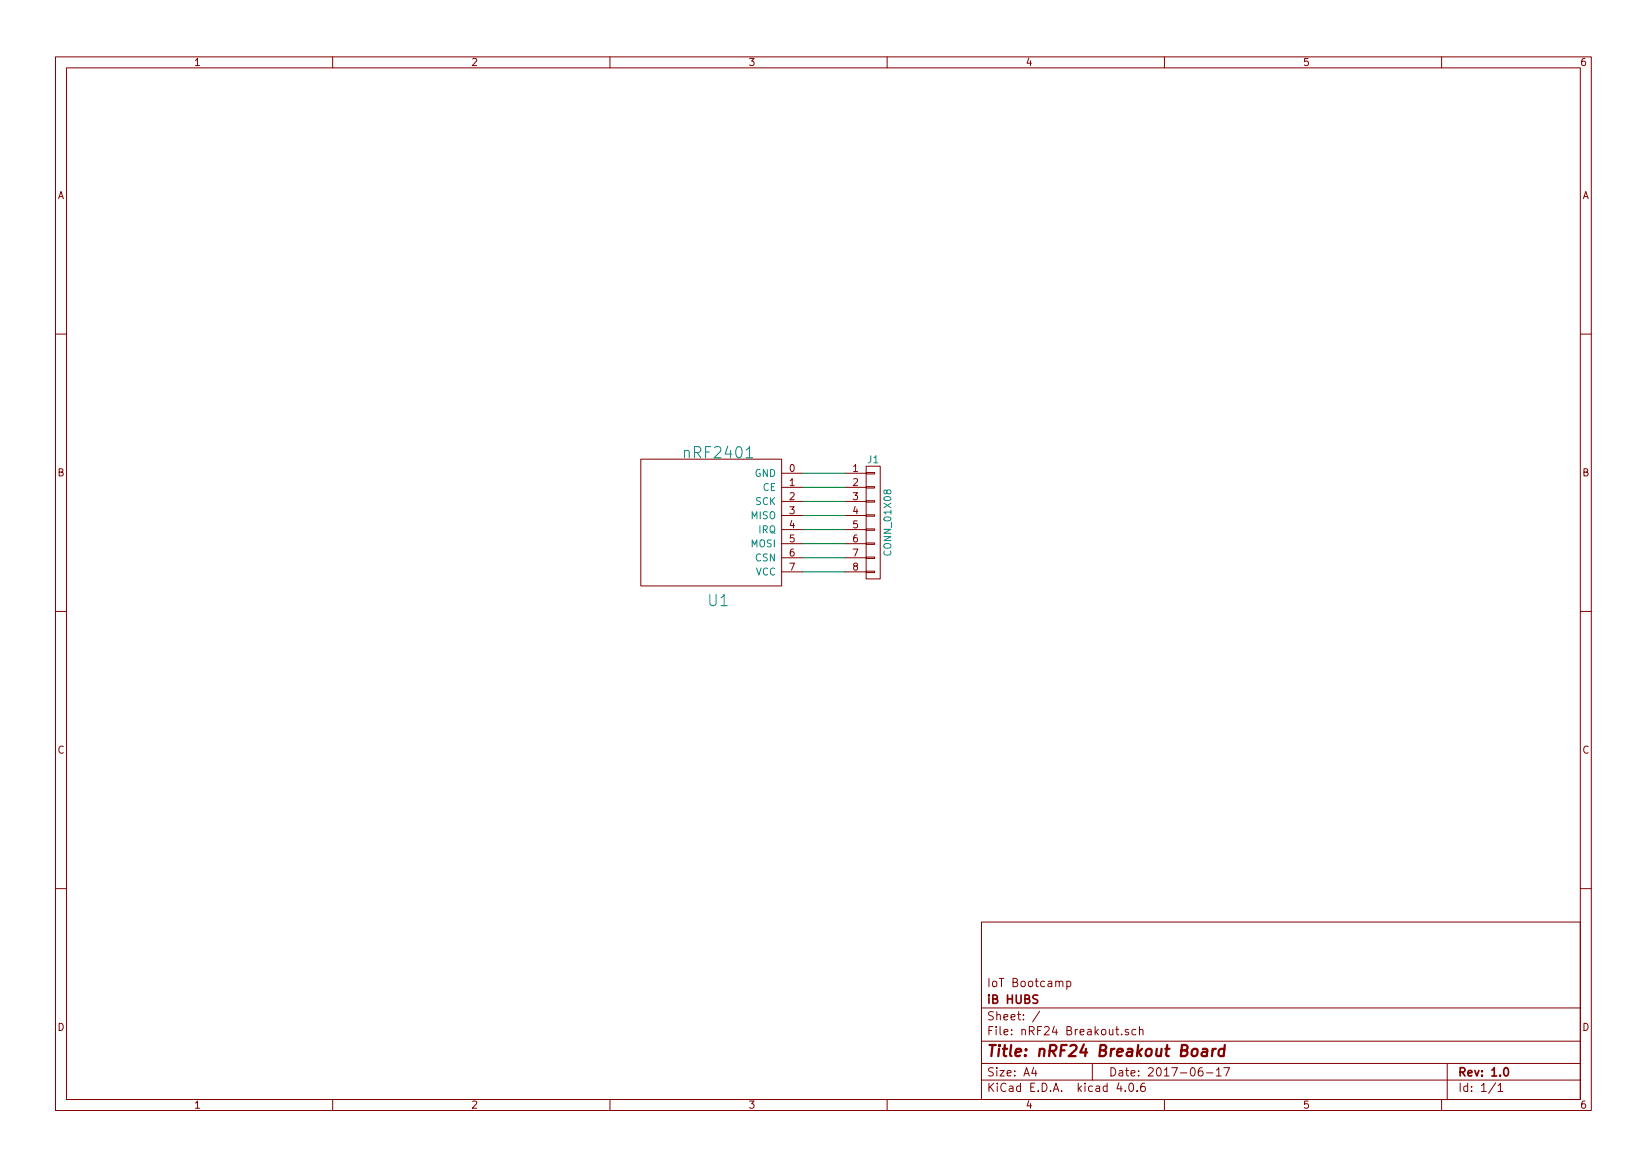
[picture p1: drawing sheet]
<svg xmlns="http://www.w3.org/2000/svg" width="297mm" height="210mm" viewBox="0 0 297 210" stroke-linecap="round" stroke-linejoin="round" font-family="sans-serif">
<g fill="none" stroke="#840000" stroke-width=".18">
<path d="M10 10.3h277v189.9h-277zM12 12.2h273v186.1h-273zM60 10.3v1.9M110 10.3v1.9M160 10.3v1.9M210 10.3v1.9M260 10.3v1.9M10 60.2h2M285 60.2h2M115.6 82.8h25.4v22.9h-25.4zM141 85.3h3.8M141 87.9h3.8"/>
<path d="M141 90.4h3.8M141 93h3.8M141 95.5h3.8M141 98h3.8M152.4 85.3h3.8M152.4 87.9h3.8M152.4 90.4h3.8M152.4 93h3.8M152.4 95.5h3.8M152.4 98h3.8M156.2 84.1h2.5v20.3h-2.5zM156.2 97.9h1.5v.3h-1.5z"/>
<path d="M156.2 95.4h1.5v.2h-1.5zM156.2 92.8h1.5v.3h-1.5zM156.2 90.3h1.5v.2h-1.5zM156.2 87.8h1.5v.2h-1.5zM156.2 85.2h1.5v.3h-1.5zM10 110.3h2M141 100.6h3.8M141 103.1h3.8M152.4 100.6h3.8M152.4 103.1h3.8M156.2 103h1.5v.2h-1.5zM156.2 100.5h1.5v.2h-1.5z"/>
<path d="M285 110.3h2M10 160.2h2M177 166.3h108v32h-108zM191 177.1a.36 .36 0 0 1 .4-.2 .36 .36 0 0 1 .3 .2v.8M192.4 177l.4-.1 .3 .3-.1 .6h-.6M192.4 176.9v1.5M285 160.2h2M60 198.3v1.9M110 198.3v1.9M160 198.3v1.9M177 194.8h108M177 191.8h108"/>
<path d="M177 187.8h108M177 181.8h108M186.4 192.5l-.3 1h.9M186.8 193v1M187.5 182.3l-1.3 2M197 191.8v3M201.8 195.2l-.4 1.1h1M202.3 186.5v.1M202.9 196.7v.1M203.5 185.7a.37 .37 0 0 0-.6 .1l.1 .2 .5 .2 .1 .1-.2 .3-.5-.1M203.8 195.4l.1-.1a.81 .81 0 0 1 .6 .6 .81 .81 0 0 1-.3 .8l-.1 .1a.8 .8 0 0 1-.6-.6 .8 .8 0 0 1 .3-.8zM204.9 185.7l-.5-.1-.3 .3 .1 .6 .2 .1 .5-.1"/>
<path d="M205.1 196.7v.1M205.5 185.7l.2-.1 .4 .1v.9M205.5 185.1v1.5M206.4 195.3a.59 .59 0 0 0-.7 .7l.1 .7 .2 .1 .5-.1 .1-.5-.2-.2-.4-.1-.3 .3M210 198.3v1.9M216.8 192.5a.59 .59 0 0 0-.7 .7l.1 .7 .2 .1 .5-.1 .1-.5-.2-.2-.4-.1-.3 .3M217.6 193.5h1.1M219.4 193l.4-.5v1.5M219.4 194h.8M220.7 192.5h1l-.6 1.5M260 198.3v1.9M261 191.8v6.5"/>
<path d="M269.7 195.2l-1.2 2M270.2 195.8l.4-.5v1.5M270.2 196.8h.8"/>
</g>
<path d="M271.3 192.7l.3-.2a.81 .81 0 0 1 .5 .6 .81 .81 0 0 1-.2 .8l-.2 .1a.79 .79 0 0 1-.4-1.3z" fill="none" stroke="#840000" stroke-width=".3"/>
<path d="M216.9 189.2h.8l-.1 1.2M217.7 189.6l-.7 .1a.4 .4 0 0 0-.3 .3 .4 .4 0 0 0 .2 .4l.7-.1M218.7 189.1l-.1 1.3M219.3 189.1a.54 .54 0 0 0-.6 .4M220.8 189.2a.7 .7 0 0 0-1 .3v.8l.3 .1 .6-.1M220.9 188.4l-.2 2" fill="none" stroke="#840000" stroke-width=".41"/>
<path d="M134.6 82.5h1.1" fill="none" stroke="#008484" stroke-width=".18"/>
<path d="M144.8 85.3h7.6M144.8 87.9h7.6M144.8 90.4h7.6M144.8 93h7.6M144.8 95.5h7.6M144.8 98h7.6M144.8 100.6h7.6M144.8 103.1h7.6" fill="none" stroke="#008400" stroke-width=".18"/>
<g font-size="2.8" fill="#008484">
<text x="123.7" y="82.6">nRF2401</text>
<text x="127.8" y="109.3">U1</text>
</g>
<text font-size="2.8" fill="#840000" x="178" y="190.5">Title: nRF24 Breakout Board</text>
<g font-size="2.1" fill="#840000">
<text x="178" y="178">IoT Bootcamp</text>
<text x="178" y="184">Sheet: /</text>
<text x="178" y="181">iB HUBS</text>
<text x="178" y="186.7">File: nRF24 Breakout.sch</text>
<text x="178" y="196.9">KiCad E.D.A. kicad 4.0.6</text>
<text x="178" y="194.1">Size: A4</text>
<text x="200" y="194.1">Date: 2017-06-17</text>
<text x="263" y="194.1">Rev: 1.0</text>
<text x="263" y="196.9">Id: 1/1</text>
</g>
<g font-size="1.8" fill="#840000">
<text x="35" y="11.9">1</text>
<text x="85" y="11.9">2</text>
<text x="135" y="11.9">3</text>
<text x="185" y="11.9">4</text>
<text x="235" y="11.9">5</text>
<text x="285" y="11.9">6</text>
<text x="10.4" y="35.9">A</text>
<text x="285.4" y="35.9">A</text>
<text x="10.4" y="85.9">B</text>
<text x="142.4" y="85.1">0</text>
<text x="142.4" y="87.6">1</text>
<text x="153.8" y="85.1">1</text>
<text x="153.8" y="87.6">2</text>
<text x="285.4" y="85.9">B</text>
<text x="142.4" y="90.2">2</text>
<text x="142.4" y="92.7">3</text>
<text x="142.4" y="95.2">4</text>
<text x="153.8" y="90.2">3</text>
<text x="153.8" y="92.7">4</text>
<text x="153.8" y="95.2">5</text>
<text x="142.4" y="97.8">5</text>
<text x="142.4" y="100.3">6</text>
<text x="153.8" y="97.8">6</text>
<text x="153.8" y="100.3">7</text>
<text x="142.4" y="102.9">7</text>
<text x="153.8" y="102.9">8</text>
<text x="10.4" y="135.9">C</text>
<text x="285.4" y="135.9">C</text>
<text x="10.4" y="185.9">D</text>
<text x="285.4" y="185.9">D</text>
<text x="35" y="199.9">1</text>
<text x="85" y="199.9">2</text>
<text x="135" y="199.9">3</text>
<text x="185" y="199.9">4</text>
<text x="235" y="199.9">5</text>
<text x="285" y="199.9">6</text>
</g>
<g font-size="1.8" fill="#008484">
<text x="156.5" y="83.5">J1</text>
<text x="136" y="86">GND</text>
<text x="137.5" y="88.5">CE</text>
<text x="135.4" y="93.6">MISO</text>
<text x="136.2" y="91.1">SCK</text>
<text x="135.4" y="98.7">MOSI</text>
<text x="136.2" y="101.2">CSN</text>
<text x="136.8" y="96.1">IRQ</text>
<text x="160.7" y="99.9" transform="rotate(-90 160.7 99.9)">CONN_01X08</text>
<text x="136.2" y="103.8">VCC</text>
</g>
</svg>
